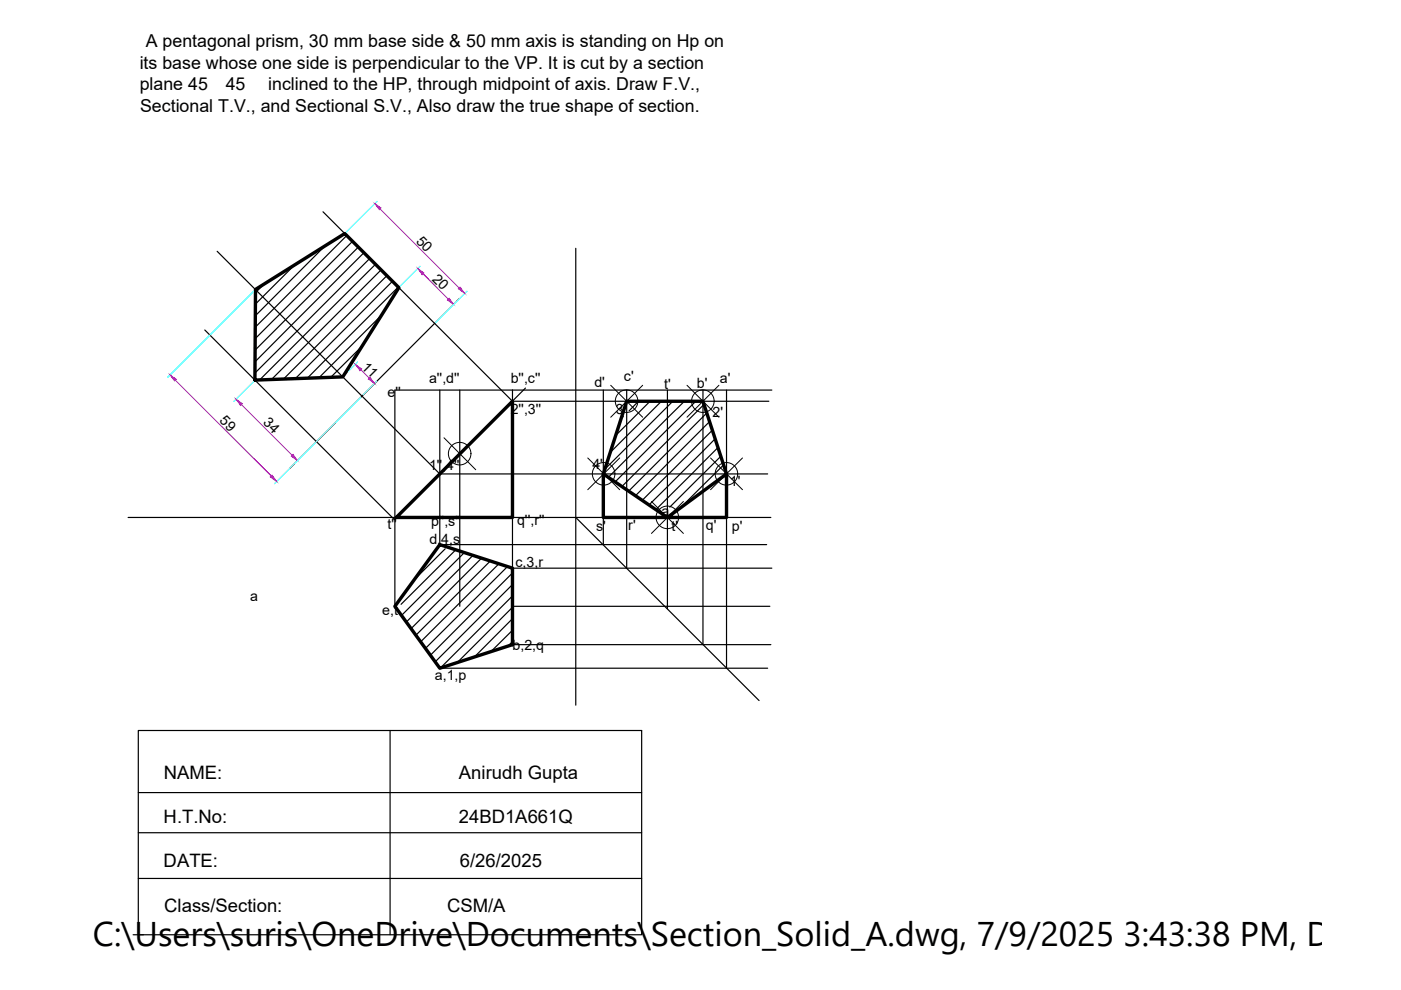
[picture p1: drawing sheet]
<svg xmlns="http://www.w3.org/2000/svg" width="297mm" height="210mm" viewBox="0 0 297 210" stroke-linecap="round" stroke-linejoin="round" font-family="sans-serif">
<!-- layer: 0 -->
<g fill="none" stroke="#000" stroke-width=".25">
<path d="M46 53.3l47.2 47.2h69.6M62.5 56.2l-8.4 8.3M68.5 44.9l40.2 40.2h54.3M68.9 52.1l-14.8 14.9M73.5 49.9l-19.4 19.5M74.7 51.2l-20.6 20.6M76 52.4l-21.9 21.8M77.2 53.6l-23.1 23.1M78.4 54.8l-24.4 24.3M79.6 56l-24.5 24.5M80.8 57.2l-23.2 23.3M82 58.4l-21.9 22"/>
<path d="M83.2 59.6l-20.6 20.7M122.1 52.6v96.9M43.4 70l40.2 40.1 27.8-27.8M56 60.2l-1.8 1.8M72.7 79.9h.1M76.8 73.4l-6.7 6.6M80.8 66.9l-13.2 13.2M84.4 60.9l-19.3 19.3M97.4 63.3l-36 36M93.2 82.7v32.8h69.3M97.5 82.7v45.9M108.7 82.7v37.8h54.9"/>
<path d="M127.9 82.7v32.8M132.2 88.3l-.6 .5M132.9 82.7v37.8M135.4 85.1l-2 2M137.8 85.1l-7.3 7.3M140.2 85.1l-10.8 10.9M141.5 82.7v46.4M142.6 85.1l-14.4 14.4M145.1 85.1l-16.1 16.1M147.5 85.1l-17.1 17.1M149 82.7v54M149.3 85.7l-17.4 17.5"/>
<path d="M149.8 87.6l-16.5 16.5M150.4 89.4l-15.7 15.7M151 91.2l-14.8 14.9M151.6 93l-14 14M152.3 94.9l-13.2 13.2M152.9 96.7l-10.9 10.8M153.4 98.5l-9.1 9.1M154 82.7v59M163.6 82.7h-79.9v45.9M27.2 109.7h136.2M94.4 116.4l-6.6 6.6M96.6 116.6l-11.6 11.5"/>
<path d="M98.5 117.2l-13.4 13.3M100.3 117.8l-14.2 14.1M102.1 118.3l-14.9 15M104 118.9l-15.8 15.8M105.8 119.5l-16.6 16.6M122.1 109.7l38.8 38.8M154 100.4l-.4 .4M107.6 120.1l-17.4 17.4M108.7 121.5l-17.4 17.4M108.7 123.9l-16.4 16.4M108.7 126.4l-15.3 15.2M108.7 128.8l-11.7 11.6"/>
<path d="M108.7 131.2l-8.1 8.1M108.7 133.6l-4.6 4.5M108.7 136l-1 1M108.7 128.6h54.5M108.7 136.7h54.7M29.3 154.9h106.7v43.3h-106.7zM82.7 154.9v43.3M93.2 141.7h69.6M29.3 168h106.7M29.3 176.6h106.7M28.2 198.2h2.2M29.3 186.3h106.7"/>
</g>
<path d="M54.2 61.4l18.9-11.9 11.5 11.5-11.9 18.9-18.7 .7zM84 109.7l24.7-24.6v24.6zM93.2 115.5l15.5 5v16.2l-15.5 5-9.5-13.1zM127.9 100.5l13.6 9.2 12.5-9.2-5-15.4h-16.1l-5 15.4v9.2h26.1v-9.2" fill="none" stroke="#000" stroke-width=".72"/>
<g fill="none" stroke="#000" stroke-width=".21">
<path d="M94.1 92.8l6.8 6.8M100.9 92.8l-6.8 6.8M124.6 97.1l6.8 6.7M129.5 81.7l6.8 6.8M131.4 97.1l-6.8 6.7M136.3 81.7l-6.8 6.8M145.7 81.7l6.7 6.8M150.7 97.1l6.7 6.7M152.4 81.7l-6.7 6.8M157.4 97.1l-6.7 6.7M138.1 106.3l6.8 6.8M144.9 106.3l-6.8 6.8"/>
<circle cx="97.5" cy="96.2" r="2.39"/>
<circle cx="132.8" cy="85.1" r="2.39"/>
<circle cx="149" cy="85.1" r="2.39"/>
<circle cx="128" cy="100.5" r="2.39"/>
<circle cx="141.5" cy="109.7" r="2.39"/>
<circle cx="154" cy="100.5" r="2.39"/>
</g>
<path d="M80 42.7l-6.7 6.6M89.1 56.5l-4.3 4.2M53.9 61.6l-18.3 18.4M75.8 76.8l-2.9 2.9M99 61.8l-6.6 6.6M53.8 80.8l-4.2 4.3M76.5 84.2l-18.3 18.4M79.9 80.8l-2.9 2.9" fill="none" stroke="#0ff" stroke-width=".25"/>
<path d="M80.6 44.3l16.8 16.8M89.7 58.1l5.3 5.3M76.5 78.4l1.8 1.8M37.2 80.6l20.3 20.3M51.2 85.8l10.7 10.7" fill="none" stroke="#f0f" stroke-width=".25"/>
<g fill="#f0f" stroke="#f0f" stroke-width=".21">
<path d="M94.9 63.6l.3-.4 1 1.3z"/>
<path d="M88.6 56.9l1.3 1-.4 .4z"/>
<path d="M97.6 60.9l.9 1.3-1.3-1z"/>
<path d="M79.4 43.2l1.4 .9-.4 .4z"/>
<path d="M78.1 80.4l.4-.4 .9 1.3z"/>
<path d="M75.3 77.2l1.4 1-.4 .4z"/>
<path d="M61.8 96.7l.3-.4 1 1.3z"/>
<path d="M50 84.6l1.4 1-.4 .4z"/>
<path d="M57.3 101.1l.4-.4 1 1.4z"/>
<path d="M36.1 79.5l1.3 .9-.4 .4z"/>
</g>
<text font-size="7.3" x="19.7" y="200.6">C:\Users\suris\OneDrive\Documents\Section_Solid_A.dwg, 7/9/2025 3:43:38 PM, DWG T</text>
<g font-size="3.9">
<text x="34.7" y="165.1">NAME:</text>
<text x="97.3" y="165.1">Anirudh Gupta</text>
<text x="34.7" y="174.5">H.T.No:</text>
<text x="97.3" y="174.5">24BD1A661Q</text>
<text x="34.7" y="183.9">DATE:</text>
<text x="97.5" y="183.9">6/26/2025</text>
<text x="34.8" y="193.4">Class/Section:</text>
<text x="94.8" y="193.4">CSM/A</text>
</g>
<g font-size="3.8">
<text x="30.9" y="10.1">A pentagonal prism, 30 mm base side &amp; 50 mm axis is standing on Hp on</text>
<text x="29.6" y="14.5">its base whose one side is perpendicular to the VP. It is cut by a section</text>
<text x="29.6" y="19.1">plane 45∘45∘ inclined to the HP, through midpoint of axis. Draw F.V.,</text>
<text x="29.7" y="23.7">Sectional T.V., and Sectional S.V., Also draw the true shape of section.</text>
</g>
<g font-size="3">
<text x="88.1" y="51.3" transform="rotate(46 88.1 51.3)">50</text>
<text x="91.5" y="59.3" transform="rotate(45 91.5 59.3)">20</text>
<text x="76.5" y="78" transform="rotate(45 76.5 78)">11</text>
<text x="91" y="81.2">a'',d''</text>
<text x="108.3" y="81.2">b'',c''</text>
<text x="126" y="82.2">d'</text>
<text x="132.3" y="80.9">c'</text>
<text x="140.8" y="82.6">t'</text>
<text x="147.8" y="82.3">b'</text>
<text x="152.6" y="81.3">a'</text>
<text x="46.4" y="89.3" transform="rotate(45 46.4 89.3)">59</text>
<text x="55.7" y="89.7" transform="rotate(45 55.7 89.7)">34</text>
<text x="82.2" y="84.3">e''</text>
<text x="108.3" y="87.7">2'',3''</text>
<text x="130.5" y="87.7">3'</text>
<text x="151.1" y="88.4">2'</text>
<text x="91" y="99.7">1'',4''</text>
<text x="125.6" y="99.4">4'</text>
<text x="154.8" y="102.9">1'</text>
<text x="82.2" y="112.3">t''</text>
<text x="91.4" y="111.5">p'',s''</text>
<text x="109.6" y="111.4">q'',r''</text>
<text x="126.4" y="112.6">s'</text>
<text x="133.2" y="112.3">r'</text>
<text x="140.2" y="109.5">a</text>
<text x="142.4" y="112.5">t'</text>
<text x="149.6" y="112.3">q'</text>
<text x="155.2" y="112.6">p'</text>
<text x="91" y="115.3">d,4,s</text>
<text x="109.3" y="120.3">c,3,r</text>
<text x="53.1" y="127.3">a</text>
<text x="81.1" y="130.3">e,t</text>
<text x="108.7" y="137.8">b,2,q</text>
<text x="92.2" y="144.1">a,1,p</text>
</g>
</svg>
